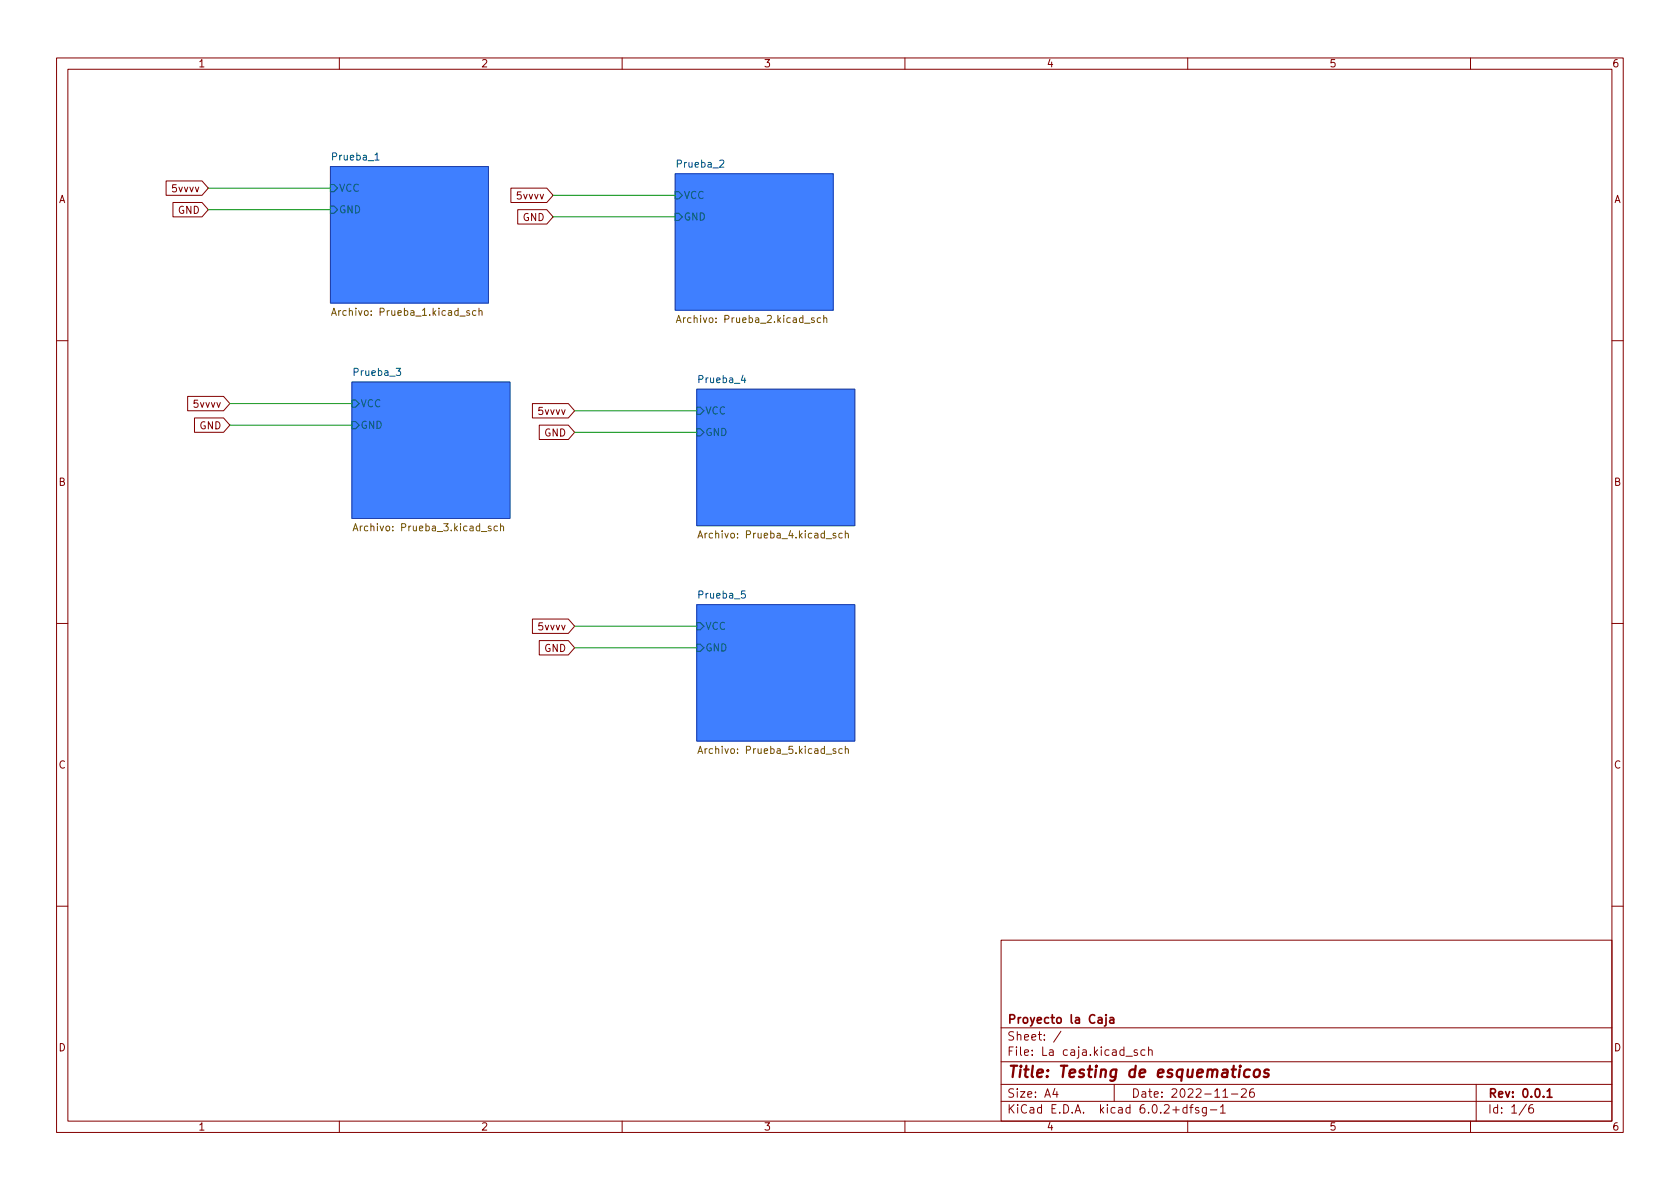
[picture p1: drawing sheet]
<svg xmlns="http://www.w3.org/2000/svg" width="297mm" height="210mm" viewBox="0 0 297 210" stroke-linecap="round" stroke-linejoin="round" font-family="sans-serif">
<g fill="none" stroke="#840000" stroke-width=".18">
<path d="M10 10.2h277v190.1h-277zM12 12.2h273v186.1h-273zM60 10.2v2M110 10.2v2M160 10.2v2M210 10.2v2M260 10.2v2M29.4 32h6.3l1.1 1.3-1.1 1.2h-6.3zM30.6 35.8h5.1l1.1 1.3-1.1 1.2h-5.1zM90.3 33.3h6.4l1.1 1.2-1.1 1.3h-6.4zM91.5 37.1h5.2l1.1 1.2-1.1 1.3h-5.2zM10 60.2h2"/>
<path d="M33.2 70.1h6.3l1.1 1.3-1.1 1.2h-6.3zM34.4 73.9h5.1l1.1 1.3-1.1 1.2h-5.1zM94.1 71.4h6.4l1.1 1.2-1.1 1.3h-6.4zM95.3 75.2h5.2l1.1 1.2-1.1 1.3h-5.2zM285 60.2h2M10 110.2h2M94.1 109.5h6.4l1.1 1.2-1.1 1.3h-6.4zM95.3 113.3h5.2l1.1 1.2-1.1 1.3h-5.2zM285 110.2h2M10 160.2h2M177 166.3h108v32h-108zM285 160.2h2"/>
<path d="M60 198.3v2M110 198.3v2M160 198.3v2M177 194.8h108M177 191.8h108M177 187.8h108M177 181.8h108M186.5 192.5l-.4 1h1M186.9 193v1M187.6 182.4l-1.3 1.9M197 191.8v3M199.1 186.8h1.1"/>
<path d="M201.1 185.7l-.4-.1-.2 .2 .1 .3 .5 .1v.4h-.6M202.4 185.7l-.4-.1-.3 .3v.4l.2 .3h.5M203.1 185.8l.2-.2 .3 .1 .1 .9M203.1 185.1v1.5M209.9 195.9l-.5-.1-.3 .3v.4l.2 .3h.6M209.9 195.3v1.5M210 198.3v2M210.4 195.8h.5M210.9 195.3l-.3 .2v1.3M211.9 195.9l-.3-.1-.2 .2v.3l.5 .1v.4h-.5M213.3 195.8v1.2l-.3 .3h-.4M213.3 195.9l-.4-.1-.3 .3v.4l.1 .3h.6"/>
<path d="M214 196.3h1.1M215.8 195.8l.4-.5v1.5M215.8 196.8h.8M216.2 194h.9M217.7 193.5h1.2M219.5 192.7l.6-.2 .2 .2 .1 .3-1 1h1M221.6 192.5a.59 .59 0 0 0-.7 .7v.5l.2 .3h.4l.2-.1 .1-.5-.2-.2-.4-.1-.3 .3M260 198.3v2M261 191.8v6.5M269.9 195.3l-1.3 1.9M271 195.3a.6 .6 0 0 0-.7 .7v.5l.1 .3h.5l.2-.1 .1-.5-.2-.2-.4-.1-.3 .3"/>
</g>
<path d="M195.6 179.9v1.3l-.3 .2M195.6 179.4v.2M196.3 180h.5l.1 .9M196.9 180.3l-.5 .1a.29 .29 0 0 0-.2 .2 .29 .29 0 0 0 .2 .3h.5M273.6 193l.4-.5v1.5M273.6 194h.8" fill="none" stroke="#840000" stroke-width=".3"/>
<path d="M221 189.2a.66 .66 0 0 0-1 .3l-.1 .6 .2 .3 .2 .1 .6-.1M221.8 189.3a.52 .52 0 0 1 .6-.2 .52 .52 0 0 1 .4 .4l-.1 .6a.55 .55 0 0 1-.5 .4 .55 .55 0 0 1-.5-.4zM224.3 189.2a.49 .49 0 0 0-.8 .3l.1 .2 .7 .2v.2l-.1 .3-.2 .1-.6-.1" fill="none" stroke="#840000" stroke-width=".4"/>
<g fill="#3f7fff" stroke="#3f7fff" stroke-width=".18">
<path d="M62.2 67.6h28v24.1h-28z"/>
<path d="M119.4 30.7h27.9v24.2h-27.9z"/>
<path d="M123.2 68.8h27.9v24.2h-27.9z"/>
<path d="M123.2 106.9h27.9v24.2h-27.9z"/>
<path d="M58.4 29.5h28v24.1h-28z"/>
</g>
<path d="M58.4 29.5h28v24.1h-28zM119.4 30.7h27.9v24.2h-27.9zM62.2 67.6h28v24.1h-28zM123.2 68.8h27.9v24.2h-27.9zM123.2 106.9h27.9v24.2h-27.9z" fill="none" stroke="#1e3da7" stroke-width=".18"/>
<path d="M58.4 36.4h.7l.6 .7-.6 .6h-.7zM58.4 32.6h.7l.6 .7-.6 .6h-.7zM66.3 28.3h.7M119.4 37.7h.6l.6 .6-.6 .7h-.6zM119.4 33.9h.6l.6 .6-.6 .7h-.6zM62.2 74.5h.7l.6 .7-.6 .6h-.7zM62.2 70.7h.7l.6 .7-.6 .6h-.7zM123.2 75.8h.6l.7 .6-.7 .7h-.6zM123.2 72h.6l.7 .6-.7 .7h-.6zM123.2 113.9h.6l.7 .6-.7 .7h-.6zM123.2 110.1h.6l.7 .6-.7 .7h-.6z" fill="none" stroke="#006464" stroke-width=".18"/>
<g fill="none" stroke="#725600" stroke-width=".18">
<path d="M58.6 55.8l.4-1.3 .5 1.3M58.7 55.4h.6M84.1 55l-.3-.1-.3 .3 .2 .5h.4M84.7 55l.2-.1 .3 .1v.8M84.7 54.5v1.3M119.6 57l.4-1.2 .4 1.2M119.7 56.7h.6M145.1 56.3l-.4-.1-.2 .2 .1 .6h.5M145.6 56.3l.2-.1 .3 .1 .1 .7M145.6 55.8v1.2M62.4 93.9l.5-1.3 .4 1.3M62.6 93.5h.6"/>
<path d="M88 93.1l-.4-.1-.3 .3 .2 .5h.5M88.5 93.1l.2-.1 .3 .1v.8M88.5 92.6v1.3M123.4 95.1l.4-1.2 .4 1.2M123.5 94.8h.6M148.9 94.4l-.4-.1-.2 .2 .1 .6h.5M149.5 94.4l.1-.1 .3 .1 .1 .7M149.5 93.9v1.2M123.4 133.2l.4-1.2 .4 1.2M123.5 132.9h.6M148.9 132.5l-.4-.1-.2 .2 .1 .6h.5M149.5 132.5l.1-.1 .3 .1 .1 .7"/>
<path d="M149.5 132v1.2"/>
</g>
<path d="M36.8 37.1h21.6M36.8 33.3h21.6M97.8 38.3h21.6M97.8 34.5h21.6M40.6 71.4h21.6M40.6 75.2h21.6M101.6 72.6h21.6M101.6 76.4h21.6M101.6 114.5h21.6M101.6 110.7h21.6" fill="none" stroke="#009600" stroke-width=".18"/>
<text font-size="2.8" fill="#840000" x="178" y="190.6">Title: Testing de esquematicos</text>
<g font-size="2.1" fill="#840000">
<text x="178" y="184">Sheet: /</text>
<text x="178" y="181">Proyecto la Caja</text>
<text x="178" y="186.7">File: La caja.kicad_sch</text>
<text x="178" y="196.9">KiCad E.D.A. kicad 6.0.2+dfsg-1</text>
<text x="178" y="194.1">Size: A4</text>
<text x="200" y="194.1">Date: 2022-11-26</text>
<text x="263" y="194.1">Rev: 0.0.1</text>
<text x="263" y="196.9">Id: 1/6</text>
</g>
<g font-size="1.8" fill="#840000">
<text x="35" y="11.9">1</text>
<text x="85" y="11.9">2</text>
<text x="135" y="11.9">3</text>
<text x="185" y="11.9">4</text>
<text x="235" y="11.9">5</text>
<text x="285" y="11.9">6</text>
<text x="10.3" y="35.9">A</text>
<text x="30.5" y="34">5vvvv</text>
<text x="91.4" y="35.3">5vvvv</text>
<text x="285.3" y="35.9">A</text>
<text x="31.5" y="37.8">GND</text>
<text x="92.4" y="39.1">GND</text>
<text x="34.3" y="72.1">5vvvv</text>
<text x="35.3" y="75.9">GND</text>
<text x="95.3" y="73.4">5vvvv</text>
<text x="96.2" y="77.2">GND</text>
<text x="10.3" y="85.9">B</text>
<text x="285.3" y="85.9">B</text>
<text x="95.3" y="111.5">5vvvv</text>
<text x="96.2" y="115.3">GND</text>
<text x="10.3" y="135.9">C</text>
<text x="285.3" y="135.9">C</text>
<text x="10.3" y="185.9">D</text>
<text x="285.3" y="185.9">D</text>
<text x="35" y="199.9">1</text>
<text x="85" y="199.9">2</text>
<text x="135" y="199.9">3</text>
<text x="185" y="199.9">4</text>
<text x="235" y="199.9">5</text>
<text x="285" y="199.9">6</text>
</g>
<g font-size="1.8" fill="#006464">
<text x="58.9" y="28.4">Prueba_1</text>
<text x="119.9" y="29.6">Prueba_2</text>
<text x="59.9" y="33.9">VCC</text>
<text x="120.8" y="35.2">VCC</text>
<text x="59.9" y="37.7">GND</text>
<text x="120.8" y="39">GND</text>
<text x="62.7" y="66.5">Prueba_3</text>
<text x="123.7" y="67.7">Prueba_4</text>
<text x="63.7" y="75.8">GND</text>
<text x="63.7" y="72">VCC</text>
<text x="124.7" y="77.1">GND</text>
<text x="124.7" y="73.3">VCC</text>
<text x="123.7" y="105.8">Prueba_5</text>
<text x="124.7" y="111.4">VCC</text>
<text x="124.7" y="115.2">GND</text>
</g>
<g font-size="1.8" fill="#725600">
<text x="59.7" y="55.8">Archivo: Prueba_1.kicad_sch</text>
<text x="120.6" y="57.1">Archivo: Prueba_2.kicad_sch</text>
<text x="63.5" y="93.9">Archivo: Prueba_3.kicad_sch</text>
<text x="124.4" y="95.2">Archivo: Prueba_4.kicad_sch</text>
<text x="124.4" y="133.3">Archivo: Prueba_5.kicad_sch</text>
</g>
</svg>
